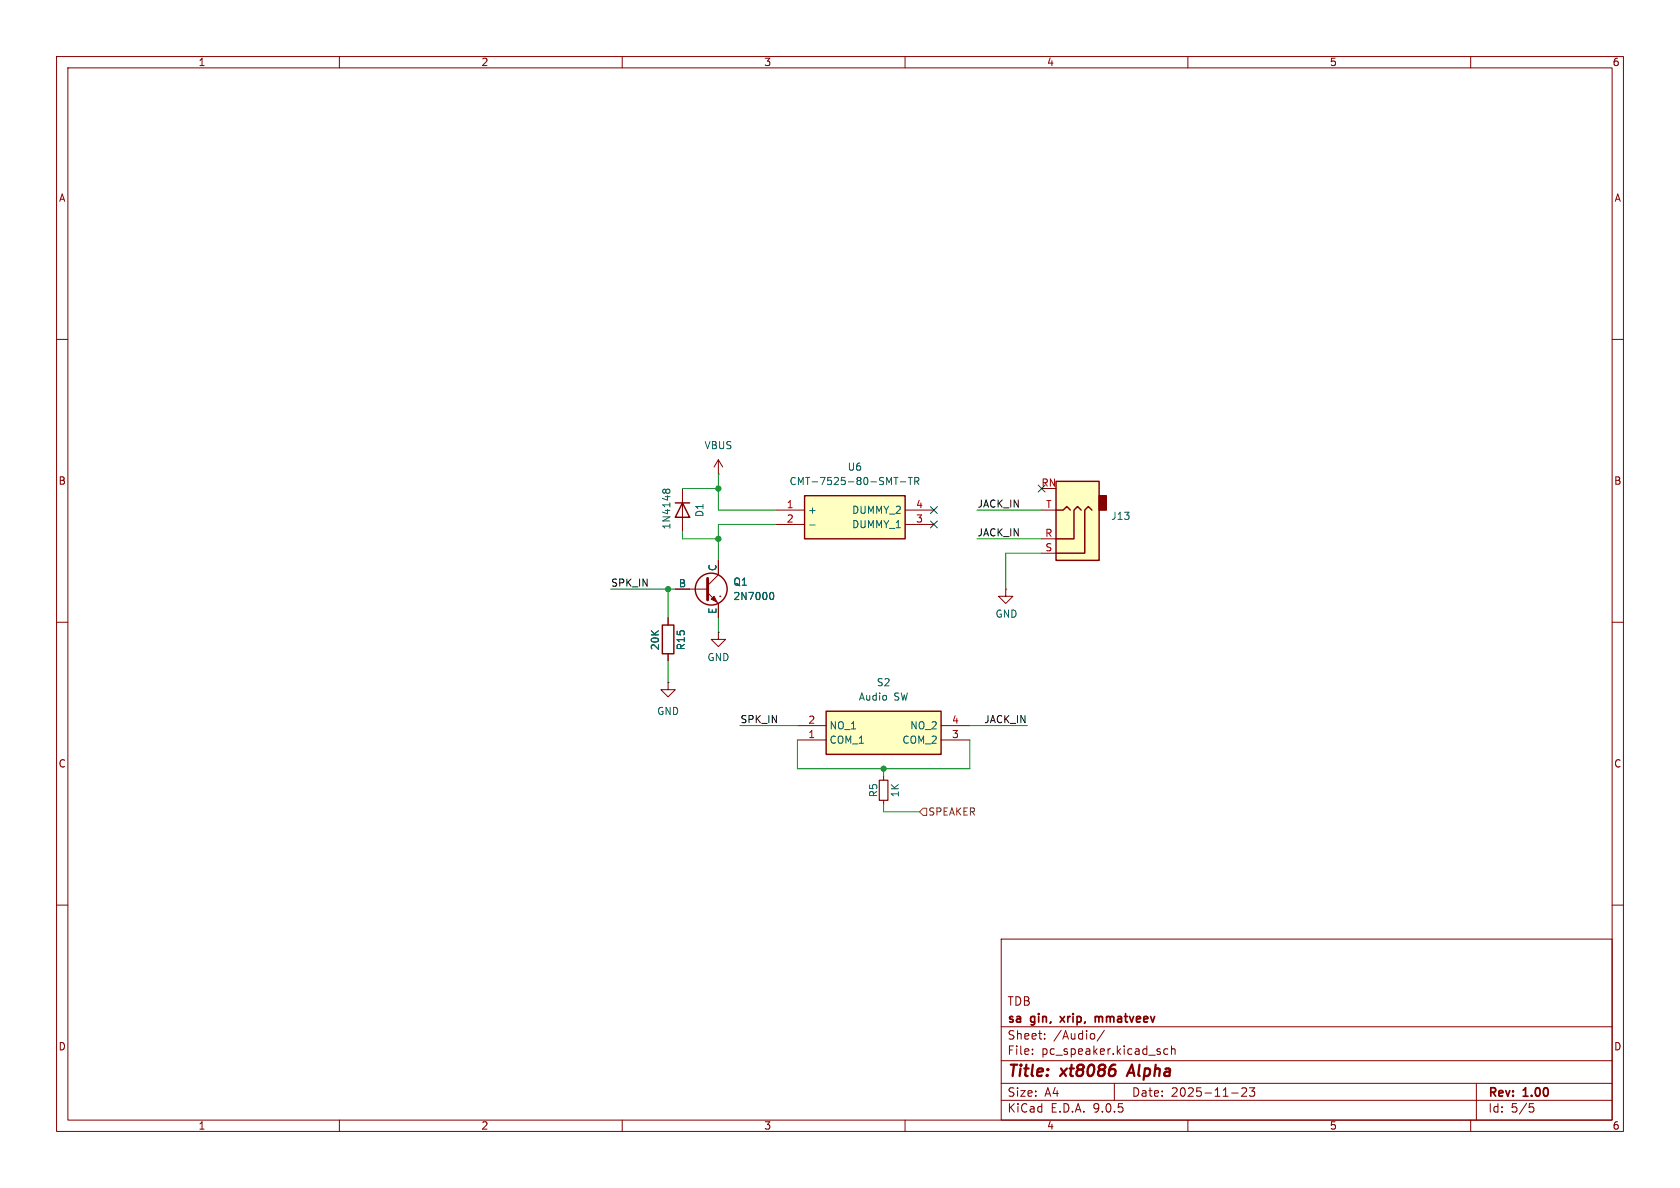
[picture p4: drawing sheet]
<svg xmlns="http://www.w3.org/2000/svg" width="297mm" height="210mm" viewBox="0 0 297 210" stroke-linecap="round" stroke-linejoin="round" font-family="sans-serif">
<g fill="none" stroke="#840000" stroke-width=".18">
<path d="M10 10h277v190h-277zM12 12h273v186h-273zM60 10v2M110 10v2M160 10v2M210 10v2M260 10v2M10 60h2M285 60h2M127 99.1v2.5l-1.9 1.9M10 110h2M119.4 104.1h5.7"/>
<path d="M125.1 104.8l1.9 1.9v2.5M127.3 105.4h.1M177.8 104.1v1.3h1.3l-1.3 1.3-1.3-1.3h1.3M177.8 104.1h.1M285 110h2M156.2 137.2v.7M156.2 141.5v.7M10 160h2M177 166h108v32h-108zM285 160h2M60 198v2M110 198v2"/>
<path d="M160 198v2M177 194.5h108M177 191.5h108M177 187.5h108M177 181.5h108M182.5 186.3v.1M182.5 185.5v.1M184.7 183.6v.1M184.7 182.8v.1M193.5 182.8v.8M195.2 182.1l-1.2 2M197 191.5v3"/>
<path d="M206.5 185.5l-.5-.1-.3 .3v.4l.2 .2h.6M207.1 185.5l.2-.1 .4 .1v.9M207.1 184.9v1.5M210 198v2M217.7 193.2h1.2M219.5 192.4l.6-.1 .2 .1 .1 .3-.9 1.1h.9M220.9 192.3h.9l-.5 .6 .4 .1v.7l-.2 .1h-.4l-.2-.1M260 198v2M261 191.5v6.5M270.4 195.1h.7M270.5 195.7h.4l.3 .3-.2 .5-.5 .1"/>
</g>
<path d="M200.1 188.2l-.9 2" fill="none" stroke="#840000" stroke-width=".4"/>
<path d="M187.4 179.7l.8 1M188.2 179.7l-.8 1M193.6 179.7v1M193.6 179.8l.5-.1 .2 .2M194.3 179.9v.8M194.3 179.8v.1" fill="none" stroke="#840000" stroke-width=".3"/>
<path d="M125.1 102.2v3.8" fill="none" stroke="#840000" stroke-width=".51"/>
<circle cx="125.7" cy="104.1" r="2.82" fill="none" stroke="#840000" stroke-width=".25"/>
<path d="M126.2 105.4l.5 1-1-.5z" fill="#840000" stroke="#840000" stroke-width=".18"/>
<path d="M136.2 104.8l.2-.1a.68 .68 0 0 1 .4 .7 .68 .68 0 0 1-.4 .6l-.2-.1" fill="none" stroke="#006464" stroke-width=".18"/>
<path d="M155.4 137.9h1.6v3.6h-1.6z" fill="none" stroke="#840000" stroke-width=".2"/>
<path d="M142.2 87.6h17.8v7.7h-17.8z" fill="#ffffc2"/>
<path d="M119.4 88.9h2.5M120.6 88.9l1.3 2.5h-2.5zM142.2 87.6h17.8v7.7h-17.8zM117.1 110.5h2v5.1h-2z" fill="none" stroke="#840000" stroke-width=".25"/>
<g fill="none" stroke="#840000" stroke-width=".18">
<path d="M120.6 86.4v7.6M127 83.8h.1M127 81.3l-.8 1.3M127 81.3l.8 1.3M127 81.3v2.5M137.2 90.2h5M137.2 92.7h5M160 90.2h5.1M160 92.7h5.1M118.1 109.2v1.3M118.1 115.6v1.2M127 111.8v1.2h1.3l-1.3 1.3-1.3-1.3h1.3"/>
<path d="M127 111.8h.1M118.1 120.7v1.2h1.3l-1.3 1.3-1.3-1.3h1.3M118.1 120.7h.1"/>
</g>
<g fill="none" stroke="#006464" stroke-width=".18">
<path d="M117.7 87l-.1 .1M117.7 86.7l-.2-.2h-.2l-.1 .2v.4M117.7 86.7l.3-.2h.3l.1 .2v.4M117.7 86.7v.3M117.7 87l.1 .1M143.2 92.8h.9M158 84.4h.7M158.4 84.4v1.3M159.2 85.2h.9M160.6 84.4h.7M160.9 84.4v1.3M161.7 85.1l.6-.1 .1-.2v-.3l-.7-.1v1.3"/>
<path d="M162 85.1l.4 .6"/>
</g>
<path d="M186.7 85.1h7.6v14h-7.6z" fill="#ffffc2"/>
<path d="M194.3 87.6h1.3v2.6h-1.3z" fill="#840000" stroke="#840000" stroke-width=".25"/>
<path d="M186.7 85.1h7.6v14h-7.6zM186.7 90.2h1.3l.6-.7 .6 .7M191.1 90.2l-.6-.7-.6 .7v5.1h-3.2M193 90.2l-.6-.7-.6 .7v7.6h-5.1" fill="none" stroke="#840000" stroke-width=".25"/>
<path d="M184.1 97.8h2.6M184.1 95.3h2.6M184.1 90.2h2.6" fill="none" stroke="#840000" stroke-width=".18"/>
<path d="M146 125.7h20.4v7.7h-20.4z" fill="#ffffc2"/>
<path d="M146 125.7h20.4v7.7h-20.4z" fill="none" stroke="#840000" stroke-width=".25"/>
<path d="M127 99.1v2.5M118.1 109.2v1.3M118.1 115.6v1.2M119.4 104.1h2.5M127 106.7v2.5M141 128.3h5M141 130.8h5M166.4 128.3h5M166.4 130.8h5" fill="none" stroke="#840000" stroke-width=".18"/>
<path d="M163.2 142.9h.6v1.2h-.6l-.6-.6z" fill="none" stroke="#725600" stroke-width=".18"/>
<g fill="none" stroke="#009600" stroke-width=".18">
<path d="M120.6 94v1.3h6.4M120.6 86.4h6.4M127 83.8v6.4h10.2M137.2 92.7h-10.2v6.4M172.7 95.3h11.4M172.7 90.2h11.4M184.1 97.8h-6.3v6.3M107.9 104.1h11.5M118.1 104.1v5.1M118.1 116.8v3.9M127 109.2v2.6M130.8 128.3h10.2"/>
<path d="M141 130.8v5.1h30.4v-5.1M156.2 135.9v1.3M171.4 128.3h10.2M156.2 142.2v1.3h6.4"/>
</g>
<path d="M164.5 89.6l1.2 1.2M164.5 92.1l1.2 1.2M165.7 89.6l-1.2 1.2M165.7 92.1l-1.2 1.2M183.5 85.8l1.3 1.2M184.8 85.8l-1.3 1.2" fill="none" stroke="#000084" stroke-width=".18"/>
<path d="M136.2 104.8l.2-.1a.68 .68 0 0 1 .4 .7 .68 .68 0 0 1-.4 .6l-.2-.1" fill="none" stroke="#006464" stroke-width=".18"/>
<g fill="#009600" stroke="#009600" stroke-width=".18">
<circle cx="156.2" cy="135.9" r=".46"/>
<circle cx="127" cy="86.4" r=".46"/>
<circle cx="118.1" cy="104.1" r=".46"/>
<circle cx="127" cy="95.3" r=".46"/>
</g>
<g font-size="2.8" fill="#840000">
<text x="178" y="190.9">Title:</text>
<text x="187.7" y="190.9">xt8086</text>
<text x="200.4" y="190.9">Alpha</text>
</g>
<g font-size="2.1" fill="#840000">
<text x="178" y="178">TDB</text>
<text x="178" y="184">Sheet:</text>
<text x="178" y="181.2">sa</text>
<text x="182.3" y="181.2">gin,</text>
<text x="186.2" y="184">/Audio/</text>
<text x="188.2" y="181.2">xrip,</text>
<text x="194.9" y="181.2">mmatveev</text>
<text x="178" y="186.7">File:</text>
<text x="184.1" y="186.7">pc_speaker.kicad_sch</text>
<text x="178" y="196.9">KiCad</text>
<text x="178" y="194.1">Size:</text>
<text x="184.7" y="194.1">A4</text>
<text x="185.7" y="196.9">E.D.A.</text>
<text x="193.3" y="196.9">9.0.5</text>
<text x="200" y="194.1">Date:</text>
<text x="207" y="194.1">2025-11-23</text>
<text x="263" y="194.3">Rev:</text>
<text x="263" y="196.9">Id:</text>
<text x="267.1" y="196.9">5/5</text>
<text x="269.4" y="194.3">1.00</text>
</g>
<g font-size="1.8" fill="#840000">
<text x="35" y="11.9">1</text>
<text x="85" y="11.9">2</text>
<text x="135" y="11.9">3</text>
<text x="185" y="11.9">4</text>
<text x="235" y="11.9">5</text>
<text x="285" y="11.9">6</text>
<text x="10.3" y="35.9">A</text>
<text x="285.3" y="35.9">A</text>
<text x="10.3" y="85.9">B</text>
<text x="285.3" y="85.9">B</text>
<text x="10.3" y="135.9">C</text>
<text x="285.3" y="135.9">C</text>
<text x="10.3" y="185.9">D</text>
<text x="285.3" y="185.9">D</text>
<text x="35" y="199.9">1</text>
<text x="85" y="199.9">2</text>
<text x="135" y="199.9">3</text>
<text x="185" y="199.9">4</text>
<text x="235" y="199.9">5</text>
<text x="285" y="199.9">6</text>
</g>
<g font-size="1.8" fill="#006464">
<text x="124.4" y="79.6">VBUS</text>
<text x="149.8" y="83.4">U6</text>
<text x="139.5" y="86">CMT-7525-80-SMT-TR</text>
<text x="118.7" y="93.7" transform="rotate(-90 118.7 93.7)">1N4148</text>
<text x="124.6" y="91.5" transform="rotate(-90 124.6 91.5)">D1</text>
<text x="142.7" y="91">+</text>
<text x="150.5" y="91">DUMMY_2</text>
<text x="150.5" y="93.6">DUMMY_1</text>
<text x="196.4" y="92.1">J13</text>
<text x="126.7" y="101.1" transform="rotate(-90 126.7 101.1)">C</text>
<text x="119.9" y="103.9">B</text>
<text x="129.5" y="103.7">Q1</text>
<text x="129.5" y="106.3">2N7000</text>
<text x="126.7" y="108.6" transform="rotate(-90 126.7 108.6)">E</text>
<text x="175.9" y="109.4">GND</text>
<text x="116.7" y="115.1" transform="rotate(-90 116.7 115.1)">20K</text>
<text x="121.3" y="115.1" transform="rotate(-90 121.3 115.1)">R15</text>
<text x="125" y="117.1">GND</text>
<text x="151.7" y="124.1">Audio</text>
<text x="154.9" y="121.5">S2</text>
<text x="158" y="124.1">SW</text>
<text x="116.1" y="126.6">GND</text>
<text x="146.6" y="129.1">NO_1</text>
<text x="146.6" y="131.7">COM_1</text>
<text x="159.4" y="131.7">COM_2</text>
<text x="160.8" y="129.1">NO_2</text>
<text x="155.3" y="141" transform="rotate(-90 155.3 141)">R5</text>
<text x="159.1" y="141" transform="rotate(-90 159.1 141)">1K</text>
</g>
<g font-size="1.8" fill="#a90000">
<text x="139" y="89.9">1</text>
<text x="161.9" y="89.9">4</text>
<text x="184" y="86.1">RN</text>
<text x="184.8" y="89.9">T</text>
<text x="139" y="92.5">2</text>
<text x="161.9" y="92.5">3</text>
<text x="184.7" y="95">R</text>
<text x="184.7" y="97.5">S</text>
<text x="142.8" y="128">2</text>
<text x="142.8" y="130.6">1</text>
<text x="168.2" y="128">4</text>
<text x="168.2" y="130.6">3</text>
</g>
<g font-size="1.8" fill="#0f0f0f">
<text x="172.7" y="89.8">JACK_IN</text>
<text x="172.7" y="94.9">JACK_IN</text>
<text x="107.9" y="103.8">SPK_IN</text>
<text x="130.8" y="127.9">SPK_IN</text>
<text x="173.9" y="127.9">JACK_IN</text>
</g>
<text font-size="1.8" fill="#725600" x="164" y="144.4">SPEAKER</text>
</svg>
